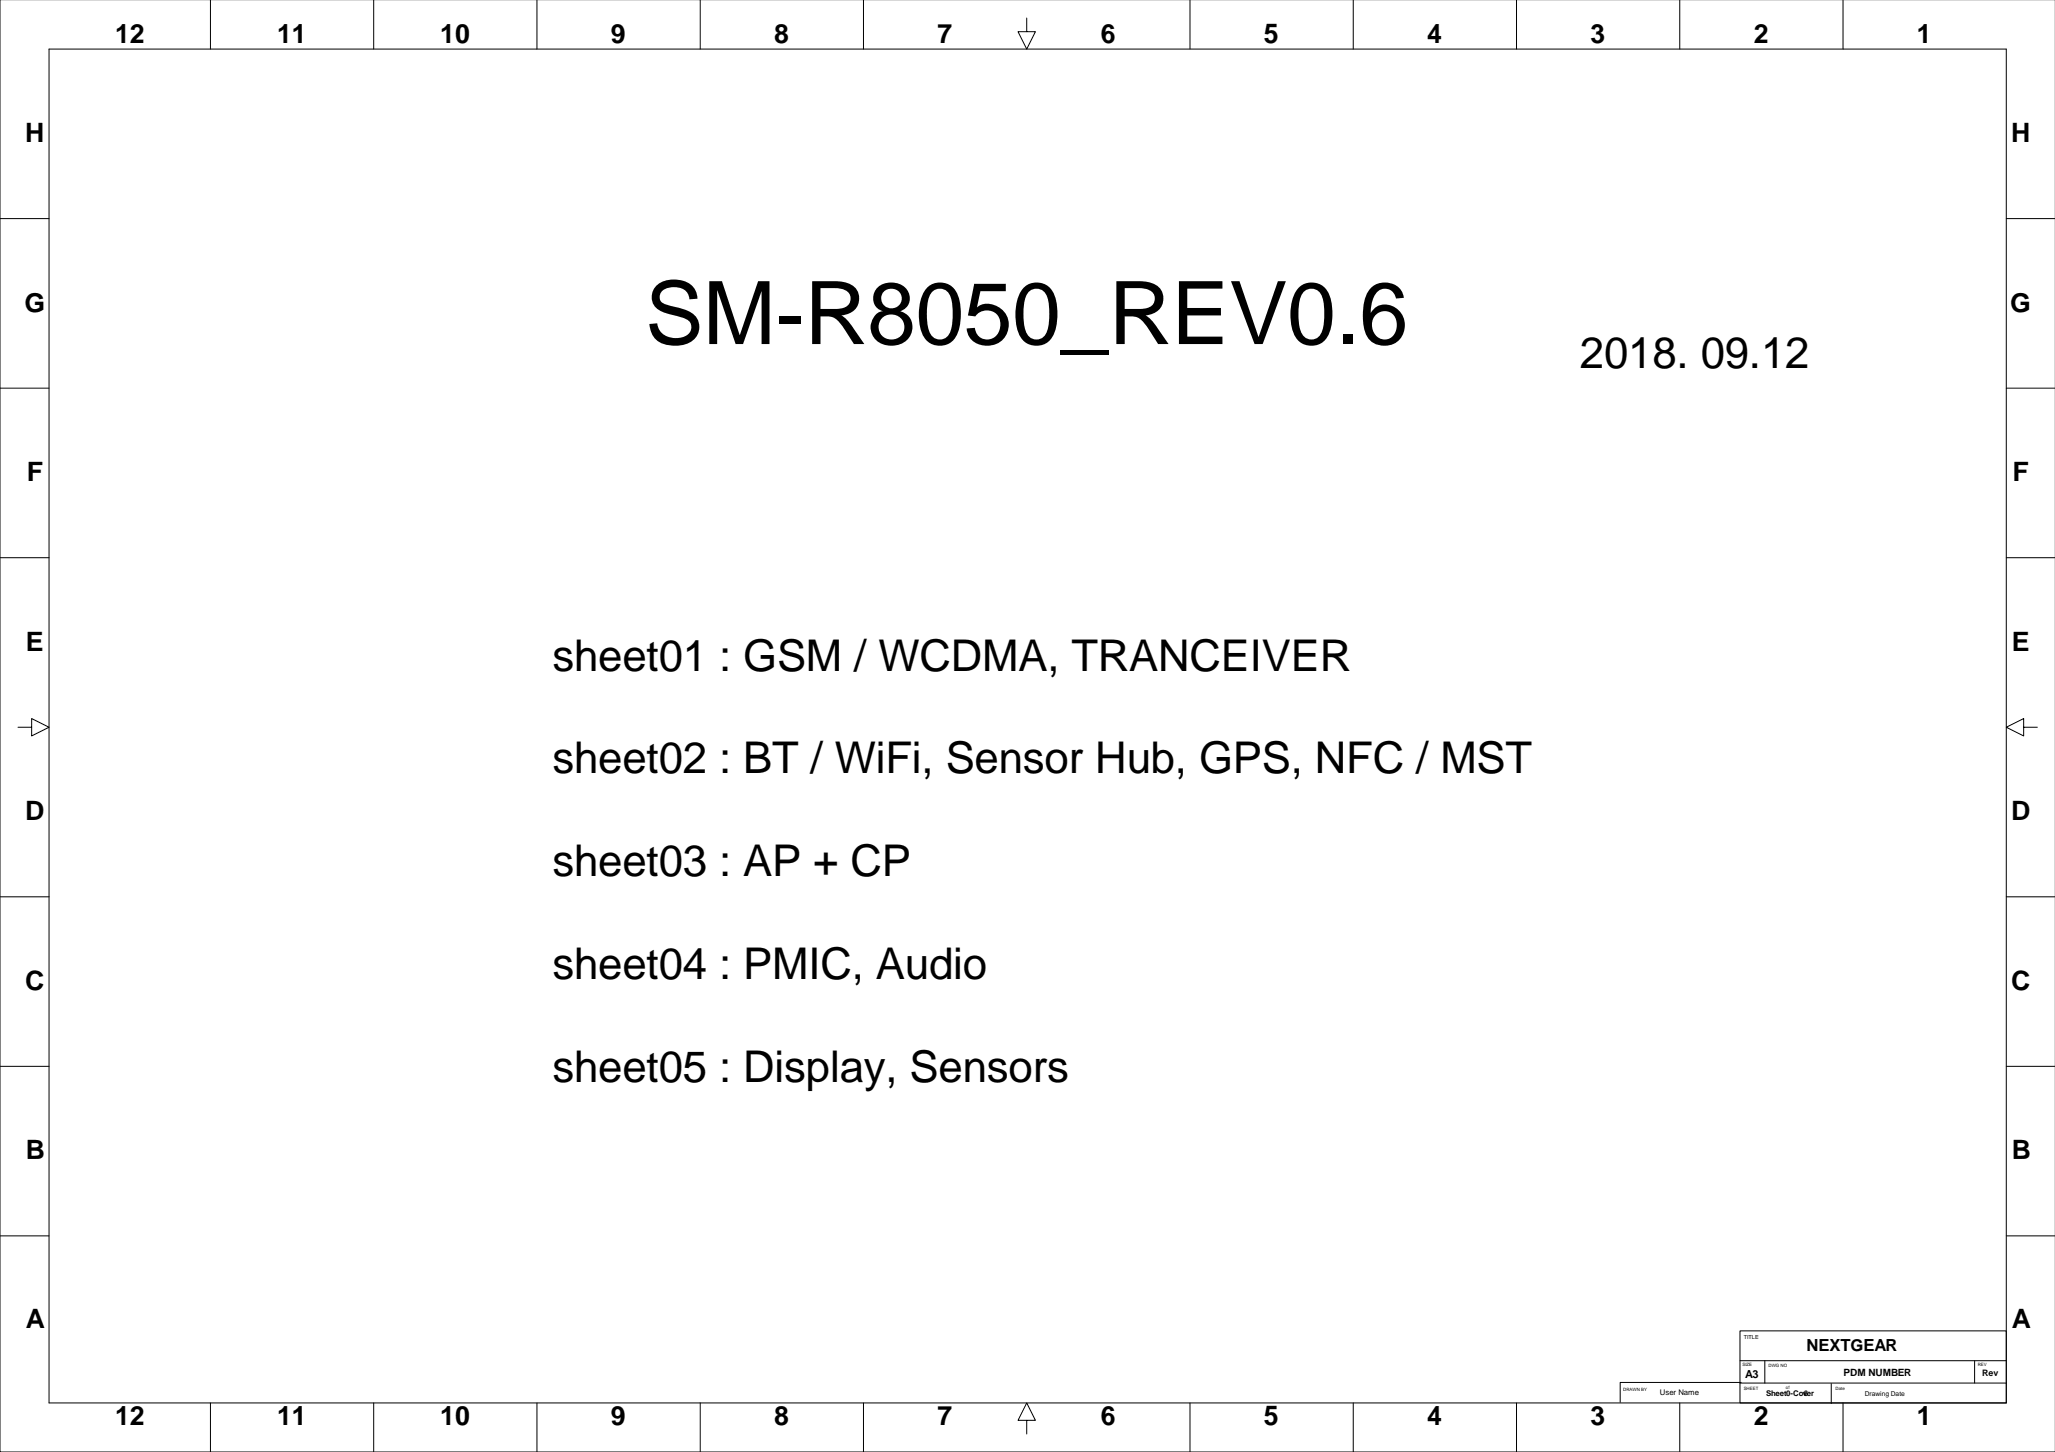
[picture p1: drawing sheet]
<svg xmlns="http://www.w3.org/2000/svg" width="841mm" height="594mm" viewBox="0 0 841 594" stroke-linecap="round" stroke-linejoin="round" font-family="sans-serif">
<g fill="none" stroke="#000" stroke-width=".41">
<path d="M0 -.1v593.8h840.7M86.1 0v20.1M152.9 0v20.1M219.7 0v20.1M286.4 0v20.1M353.2 0v20.1M420 7.4v5.6h3.6l-3.6 7.1-3.5-7.1h3.5M486.8 0v20.1M553.6 0v20.1M620.4 0v20.1M687.2 0v20.1M754 0v20.1"/>
<path d="M20.1 20.1h800.6v553.6h-800.6zM0 89.4h20.1M820.7 89.4h20M0 158.7h20.1M820.7 158.7h20M0 228h20.1M820.7 228h20M7.4 297.4h5.6v-3.6l7.1 3.6-7.1 3.5v-3.5M827.9 297.4v-3.6l-7.2 3.6 7.2 3.5v-3.5h5.5M0 366.7h20.1M820.7 366.7h20M0 436h20.1"/>
<path d="M820.7 436h20M0 505.4h20.1M820.7 505.4h20M711.8 544.2h108.9v29.5h-108.9zM711.8 556.4h108.9M722 556.4v9.1M807.8 556.4v9.1M86.1 573.7v20M152.9 573.7v20M219.7 573.7v20M286.4 573.7v20M353.2 573.7v20"/>
<path d="M486.8 573.7v20M553.6 573.7v20M620.4 573.7v20M687.2 573.7v20M711.8 565.5h108.9M712.3 565.3h-49.5v8.1M749.1 565.8v8.1M754 573.7v20M420 580.8h3.6l-3.6-7.1-3.5 7.1h3.5v5.6"/>
</g>
<text font-size="35.8" x="263.9" y="140.7">SM-R8050_REV0.6</text>
<g font-size="17.9">
<text x="646.3" y="150.3">2018. 09.12</text>
<text x="226" y="274.2">sheet01 : GSM / WCDMA, TRANCEIVER</text>
<text x="226" y="316.3">sheet02 : BT / WiFi, Sensor Hub, GPS, NFC / MST</text>
<text x="226" y="358.3">sheet03 : AP + CP</text>
<text x="226" y="400.3">sheet04 : PMIC, Audio</text>
<text x="226" y="442.4">sheet05 : Display, Sensors</text>
</g>
<g font-size="10.9">
<text x="47.1" y="17.5">12</text>
<text x="113.3" y="17.5">11</text>
<text x="180.1" y="17.5">10</text>
<text x="249.9" y="17.5">9</text>
<text x="316.7" y="17.5">8</text>
<text x="383.5" y="17.5">7</text>
<text x="450.3" y="17.5">6</text>
<text x="517.1" y="17.5">5</text>
<text x="583.8" y="17.5">4</text>
<text x="650.6" y="17.5">3</text>
<text x="717.4" y="17.5">2</text>
<text x="784.2" y="17.5">1</text>
<text x="10.3" y="58.1">H</text>
<text x="822.7" y="58.1">H</text>
<text x="10" y="127.4">G</text>
<text x="822.4" y="127.4">G</text>
<text x="10.9" y="196.8">F</text>
<text x="823.3" y="196.8">F</text>
<text x="10.6" y="266.1">E</text>
<text x="823" y="266.1">E</text>
<text x="10.3" y="335.4">D</text>
<text x="822.7" y="335.4">D</text>
<text x="10.3" y="404.7">C</text>
<text x="822.7" y="404.7">C</text>
<text x="10.6" y="474.1">B</text>
<text x="823" y="474.1">B</text>
<text x="10.6" y="542.9">A</text>
<text x="823" y="542.9">A</text>
<text x="47.1" y="582.8">12</text>
<text x="113.3" y="582.8">11</text>
<text x="180.1" y="582.8">10</text>
<text x="249.9" y="582.8">9</text>
<text x="316.7" y="582.8">8</text>
<text x="383.5" y="582.8">7</text>
<text x="450.3" y="582.8">6</text>
<text x="517.1" y="582.8">5</text>
<text x="583.8" y="582.8">4</text>
<text x="650.6" y="582.8">3</text>
<text x="717.4" y="582.8">2</text>
<text x="784.2" y="582.8">1</text>
</g>
<text font-size="6.8" x="739" y="552.6">NEXTGEAR</text>
<text font-size="4.5" x="713.9" y="563.3">A3</text>
<text font-size="4.1" x="754.2" y="562.6">PDM NUMBER</text>
<text font-size="3.6" x="810.8" y="562.8">Rev</text>
<g font-size="3.2">
<text x="679" y="570.3">User Name</text>
<text x="722.5" y="570.8">Sheet0-Cover</text>
<text x="738" y="570.8">6</text>
</g>
<text font-size="2.7" x="762.8" y="570.7">Drawing Date</text>
<text font-size="2.3" x="713.3" y="547.5">TITLE</text>
<g font-size="1.8">
<text x="712.8" y="558.5">SIZE</text>
<text x="723.5" y="559">DWG NO</text>
<text x="809.1" y="558.5">REV</text>
<text x="664.1" y="568.7">DRAWN BY</text>
<text x="713.3" y="568.2">SHEET</text>
<text x="730.6" y="568.1">of</text>
<text x="750.9" y="568.2">Date</text>
</g>
</svg>
